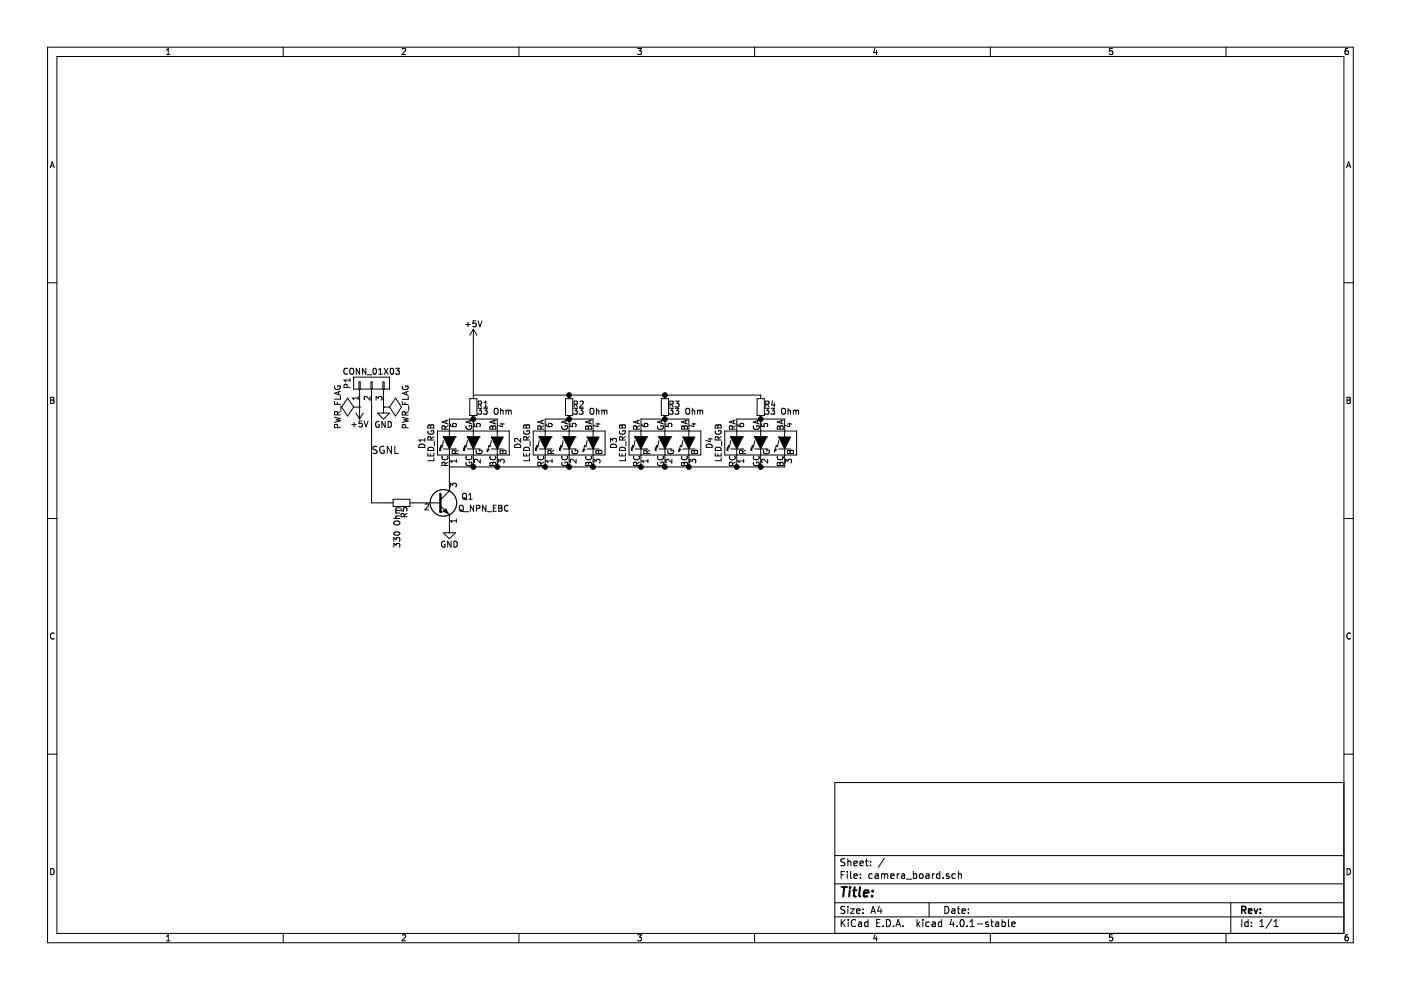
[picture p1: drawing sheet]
EESchema Schematic File Version 2
LIBS:power
LIBS:device
LIBS:transistors
LIBS:conn
LIBS:linear
LIBS:regul
LIBS:74xx
LIBS:cmos4000
LIBS:adc-dac
LIBS:memory
LIBS:xilinx
LIBS:microcontrollers
LIBS:dsp
LIBS:microchip
LIBS:analog_switches
LIBS:motorola
LIBS:texas
LIBS:intel
LIBS:audio
LIBS:interface
LIBS:digital-audio
LIBS:philips
LIBS:display
LIBS:cypress
LIBS:siliconi
LIBS:opto
LIBS:atmel
LIBS:contrib
LIBS:valves
LIBS:tech-thing
LIBS:camera_board-cache
EELAYER 25 0
EELAYER END
$Descr A4 11693 8268
encoding utf-8
Sheet 1 1
Title ""
Date ""
Rev ""
Comp ""
Comment1 ""
Comment2 ""
Comment3 ""
Comment4 ""
$EndDescr
$Comp
L +5V #PWR01
U 1 1
P 3950 2850
F 0 "#PWR01" H 3950 2700 50  0001 C CNN
F 1 "+5V" H 3950 2990 50  0000 C CNN
F 2 "" H 3950 2850 50  0000 C CNN
F 3 "" H 3950 2850 50  0000 C CNN
	1    3950 2850
	1    0    0    -1  
$EndComp
$Comp
L GND #PWR02
U 1 1
P 3750 4400
F 0 "#PWR02" H 3750 4150 50  0001 C CNN
F 1 "GND" H 3750 4250 50  0000 C CNN
F 2 "" H 3750 4400 50  0000 C CNN
F 3 "" H 3750 4400 50  0000 C CNN
	1    3750 4400
	1    0    0    -1  
$EndComp
$Comp
L GND #PWR03
U 1 1
P 3200 3400
F 0 "#PWR03" H 3200 3150 50  0001 C CNN
F 1 "GND" H 3200 3250 50  0000 C CNN
F 2 "" H 3200 3400 50  0000 C CNN
F 3 "" H 3200 3400 50  0000 C CNN
	1    3200 3400
	1    0    0    -1  
$EndComp
$Comp
L PWR_FLAG #FLG04
U 1 1
P 3200 3400
F 0 "#FLG04" H 3200 3495 50  0001 C CNN
F 1 "PWR_FLAG" H 3200 3580 50  0000 C CNN
F 2 "" H 3200 3400 50  0000 C CNN
F 3 "" H 3200 3400 50  0000 C CNN
	1    3200 3400
	0    1    1    0   
$EndComp
$Comp
L PWR_FLAG #FLG05
U 1 1
P 3000 3400
F 0 "#FLG05" H 3000 3495 50  0001 C CNN
F 1 "PWR_FLAG" H 3000 3580 50  0000 C CNN
F 2 "" H 3000 3400 50  0000 C CNN
F 3 "" H 3000 3400 50  0000 C CNN
	1    3000 3400
	0    -1   -1   0   
$EndComp
$Comp
L Q_NPN_EBC Q1
U 1 1
P 3650 4200
F 0 "Q1" H 3950 4250 50  0000 R CNN
F 1 "Q_NPN_EBC" H 4250 4150 50  0000 R CNN
F 2 "TO_SOT_Packages_THT:TO-92_Inline_Wide" H 3850 4300 50  0001 C CNN
F 3 "" H 3650 4200 50  0000 C CNN
	1    3650 4200
	1    0    0    -1  
$EndComp
$Comp
L CONN_01X03 P1
U 1 1
P 3100 3200
F 0 "P1" H 3100 3400 50  0000 C CNN
F 1 "CONN_01X03" V 3200 3200 50  0000 C CNN
F 2 "Pin_Headers:Pin_Header_Angled_1x03" H 3100 3200 50  0001 C CNN
F 3 "" H 3100 3200 50  0000 C CNN
	1    3100 3200
	0    -1   -1   0   
$EndComp
$Comp
L +5V #PWR06
U 1 1
P 3000 3400
F 0 "#PWR06" H 3000 3250 50  0001 C CNN
F 1 "+5V" H 3000 3540 50  0000 C CNN
F 2 "" H 3000 3400 50  0000 C CNN
F 3 "" H 3000 3400 50  0000 C CNN
	1    3000 3400
	-1   0    0    1   
$EndComp
$Comp
L R_Small R1
U 1 1
P 3950 3400
F 0 "R1" H 3980 3420 50  0000 L CNN
F 1 "33 Ohm" H 3980 3360 50  0000 L CNN
F 2 "Resistors_ThroughHole:Resistor_Horizontal_RM10mm" H 3950 3400 50  0001 C CNN
F 3 "" H 3950 3400 50  0000 C CNN
	1    3950 3400
	1    0    0    -1  
$EndComp
$Comp
L R_Small R2
U 1 1
P 4750 3400
F 0 "R2" H 4780 3420 50  0000 L CNN
F 1 "33 Ohm" H 4780 3360 50  0000 L CNN
F 2 "Resistors_ThroughHole:Resistor_Horizontal_RM10mm" H 4750 3400 50  0001 C CNN
F 3 "" H 4750 3400 50  0000 C CNN
	1    4750 3400
	1    0    0    -1  
$EndComp
$Comp
L R_Small R3
U 1 1
P 5550 3400
F 0 "R3" H 5580 3420 50  0000 L CNN
F 1 "33 Ohm" H 5580 3360 50  0000 L CNN
F 2 "Resistors_ThroughHole:Resistor_Horizontal_RM10mm" H 5550 3400 50  0001 C CNN
F 3 "" H 5550 3400 50  0000 C CNN
	1    5550 3400
	1    0    0    -1  
$EndComp
$Comp
L R_Small R4
U 1 1
P 6350 3400
F 0 "R4" H 6380 3420 50  0000 L CNN
F 1 "33 Ohm" H 6380 3360 50  0000 L CNN
F 2 "Resistors_ThroughHole:Resistor_Horizontal_RM10mm" H 6350 3400 50  0001 C CNN
F 3 "" H 6350 3400 50  0000 C CNN
	1    6350 3400
	1    0    0    -1  
$EndComp
Text Label 3100 3800 0    60   ~ 0
SGNL
$Comp
L R_Small R5
U 1 1
P 3350 4200
F 0 "R5" H 3380 4220 50  0000 L CNN
F 1 "330 Ohm" H 3380 4160 50  0000 L CNN
F 2 "Resistors_ThroughHole:Resistor_Horizontal_RM10mm" H 3350 4200 50  0001 C CNN
F 3 "" H 3350 4200 50  0000 C CNN
	1    3350 4200
	0    1    1    0   
$EndComp
Wire Wire Line
	3100 3400 3100 4200
Wire Wire Line
	3100 4200 3250 4200
$Comp
L LED_RGB D1
U 1 1
P 3950 3700
F 0 "D1" H 3950 4125 50  0000 C CNN
F 1 "LED_RGB" H 3950 4050 50  0000 C CNN
F 2 "custom:SMD-LED_5250" H 3950 3650 50  0001 C CNN
F 3 "" H 3950 3650 50  0000 C CNN
	1    3950 3700
	0    -1   -1   0   
$EndComp
$Comp
L LED_RGB D2
U 1 1
P 4750 3700
F 0 "D2" H 4750 4125 50  0000 C CNN
F 1 "LED_RGB" H 4750 4050 50  0000 C CNN
F 2 "custom:SMD-LED_5250" H 4750 3650 50  0001 C CNN
F 3 "" H 4750 3650 50  0000 C CNN
	1    4750 3700
	0    -1   -1   0   
$EndComp
$Comp
L LED_RGB D3
U 1 1
P 5550 3700
F 0 "D3" H 5550 4125 50  0000 C CNN
F 1 "LED_RGB" H 5550 4050 50  0000 C CNN
F 2 "custom:SMD-LED_5250" H 5550 3650 50  0001 C CNN
F 3 "" H 5550 3650 50  0000 C CNN
	1    5550 3700
	0    -1   -1   0   
$EndComp
$Comp
L LED_RGB D4
U 1 1
P 6350 3700
F 0 "D4" H 6350 4125 50  0000 C CNN
F 1 "LED_RGB" H 6350 4050 50  0000 C CNN
F 2 "custom:SMD-LED_5250" H 6350 3650 50  0001 C CNN
F 3 "" H 6350 3650 50  0000 C CNN
	1    6350 3700
	0    -1   -1   0   
$EndComp
Wire Wire Line
	3750 4000 3750 3900
Wire Wire Line
	3750 3900 6550 3900
Connection ~ 3950 3900
Connection ~ 4150 3900
Connection ~ 4550 3900
Connection ~ 4750 3900
Connection ~ 4950 3900
Connection ~ 5350 3900
Connection ~ 5550 3900
Connection ~ 5750 3900
Connection ~ 6150 3900
Connection ~ 6350 3900
Wire Wire Line
	3950 2850 3950 3300
Wire Wire Line
	3950 3300 6350 3300
Connection ~ 4750 3300
Connection ~ 5550 3300
Wire Wire Line
	3750 3500 4150 3500
Connection ~ 3950 3500
Wire Wire Line
	4550 3500 4950 3500
Connection ~ 4750 3500
Wire Wire Line
	5350 3500 5750 3500
Connection ~ 5550 3500
Wire Wire Line
	6150 3500 6550 3500
Connection ~ 6350 3500
$EndSCHEMATC
